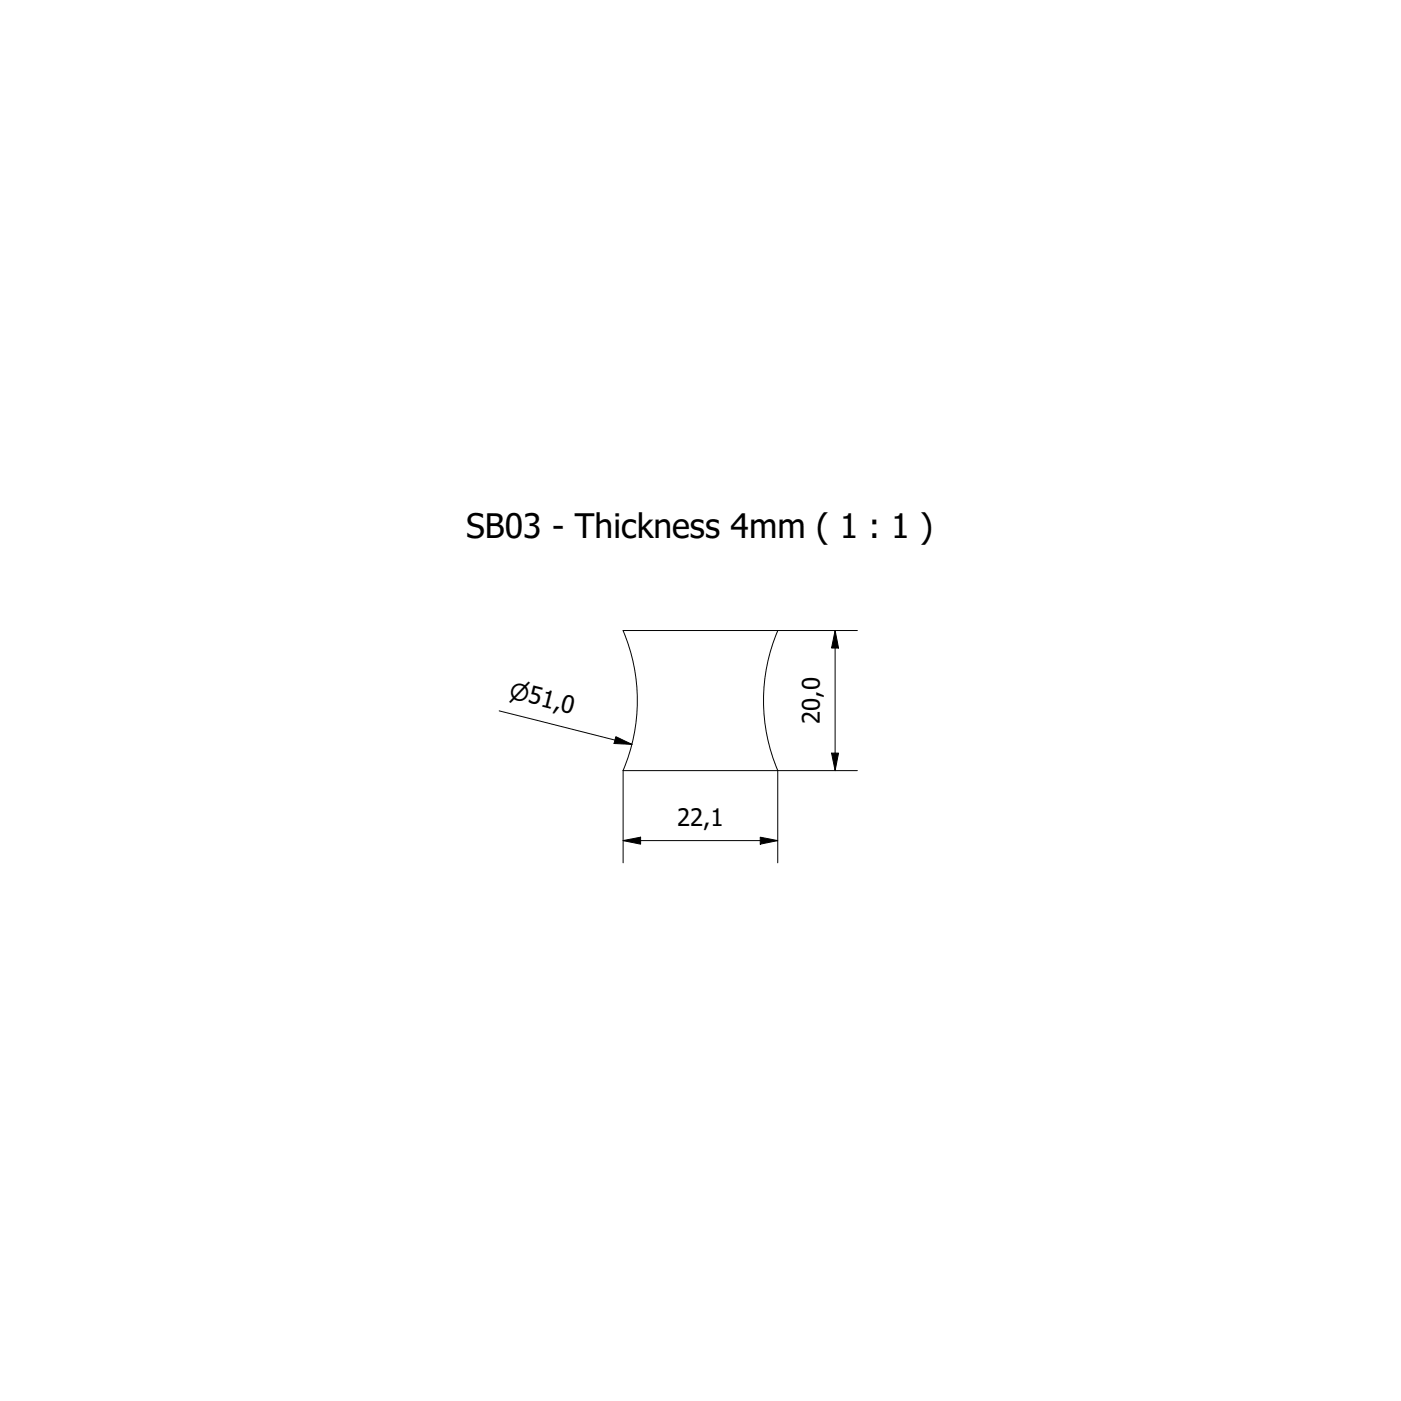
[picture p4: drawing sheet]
<svg xmlns="http://www.w3.org/2000/svg" width="200mm" height="200mm" viewBox="0 0 200 200" stroke-linecap="round" stroke-linejoin="round" font-family="sans-serif">
<!-- layer: Visible (ISO) -->
<path d="M89 90h22a25.6 25.6 0 0 0 0 20h-22a25.5 25.5 0 0 0 0-20z" fill="none" stroke="#000" stroke-width=".14"/>
<!-- layer: Dimension (ISO) -->
<path d="M111 90h11.4M119.2 90l.5 2.5h-1zM119.2 90v20M71.3 101.5l18.9 4.8M87.9 105.2l2.3 1.1-2.5-.1zM89 110v13.2M108.5 119.5l2.5 .5-2.5 .5zM118.7 107.5h1l-.5 2.5zM122.4 110h-11.4v13.2M89 120l2.5-.5v1zM89 120h22" fill="none" stroke="#000" stroke-width=".14"/>
<path d="M119.2 90l.5 2.5h-1zM87.9 105.2l2.3 1.1-2.5-.1zM89 120l2.5-.5v1zM118.7 107.5h1l-.5 2.5zM108.5 119.5l2.5 .5-2.5 .5z" fill="#000"/>
<text font-size="4.8" x="66.5" y="76.8">SB03 - Thickness 4mm ( 1 : 1 )</text>
<g font-size="3.4">
<text x="117.1" y="103.4" transform="rotate(-90 117.1 103.4)">20,0</text>
<text x="96.7" y="117.9">22,1</text>
</g>
<text font-size="3.3" x="72.5" y="99.6" transform="rotate(14 72.5 99.6)">⌀51,0</text>
</svg>
